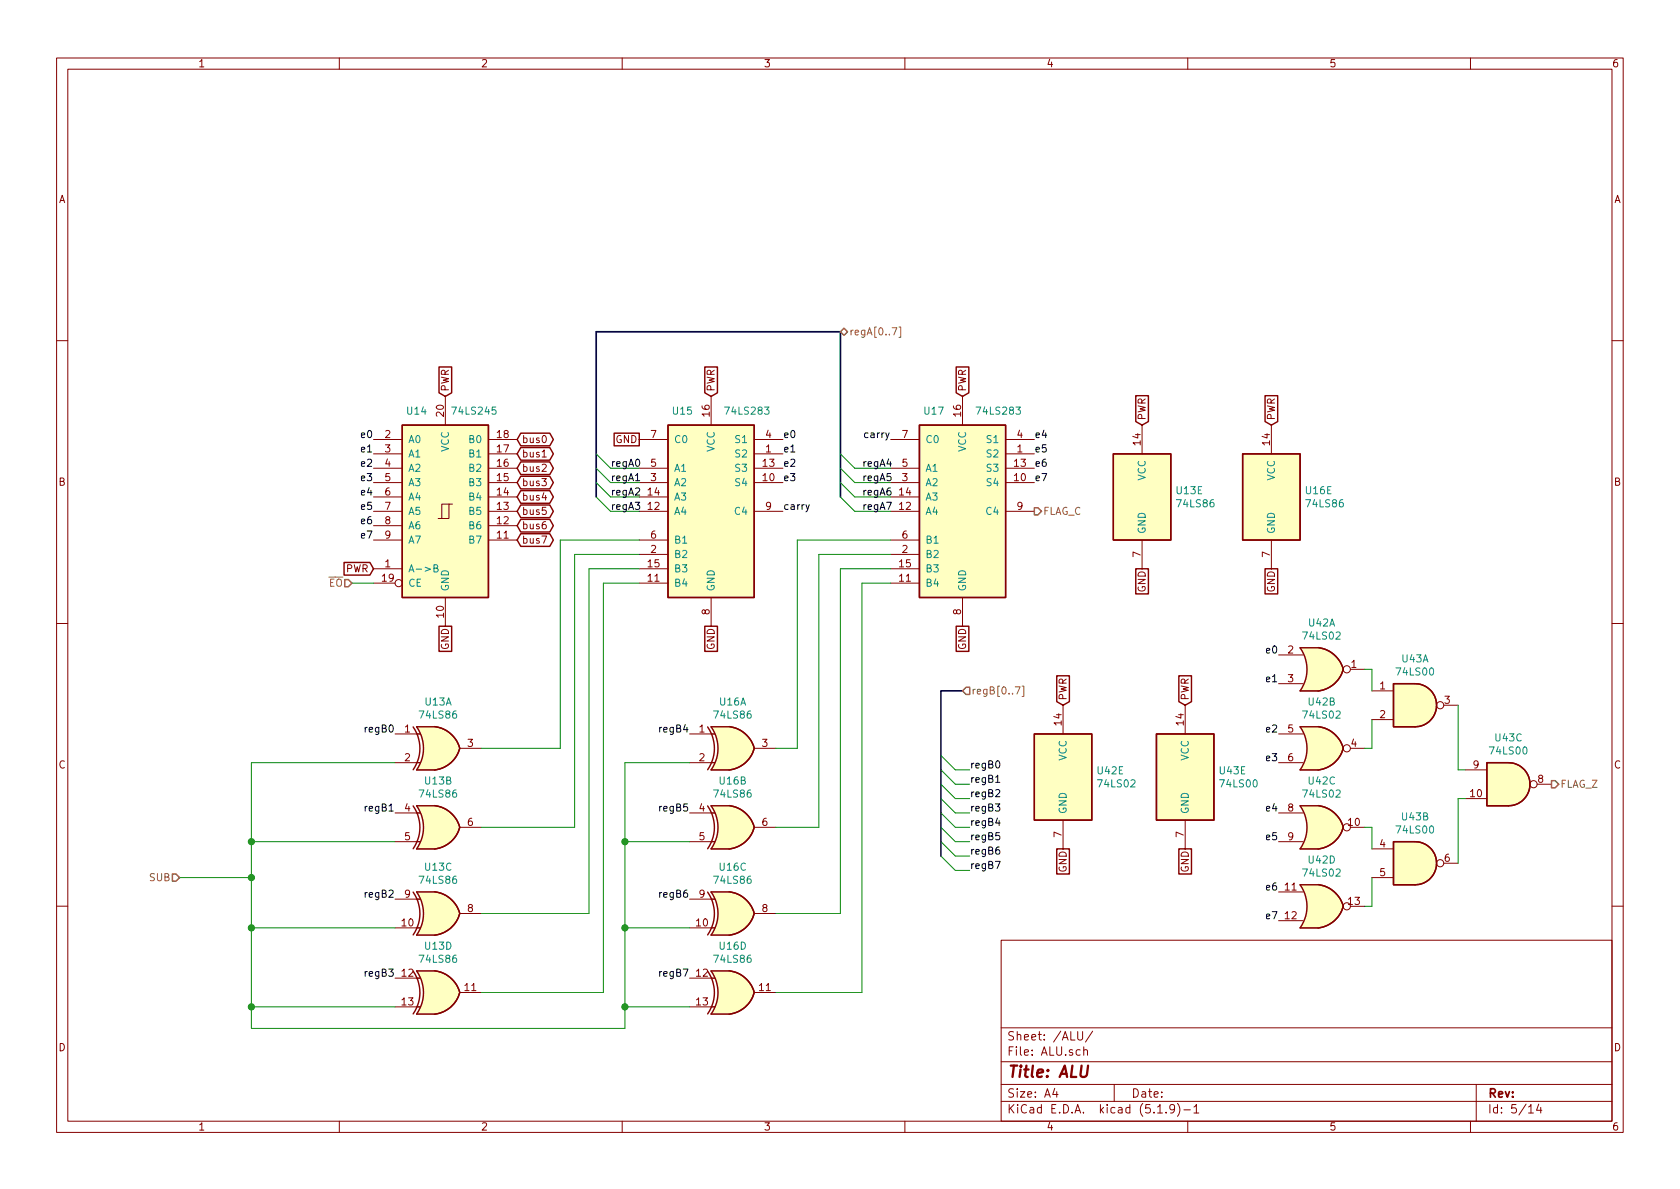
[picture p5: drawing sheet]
EESchema Schematic File Version 4
EELAYER 30 0
EELAYER END
$Descr A4 11693 8268
encoding utf-8
Sheet 5 14
Title "ALU"
Date ""
Rev ""
Comp ""
Comment1 ""
Comment2 ""
Comment3 ""
Comment4 ""
$EndDescr
$Comp
L 74xx:74LS245 U14
U 1 1
P 3100 3550
F 0 "U14" H 2900 4250 50  0000 C CNN
F 1 "74LS245" H 3300 4250 50  0000 C CNN
F 2 "Package_LCC:PLCC-68_SMD-Socket" H 3100 3550 50  0001 C CNN
F 3 "http://www.ti.com/lit/gpn/sn74LS245" H 3100 3550 50  0001 C CNN
	1    3100 3550
	1    0    0    -1  
$EndComp
$Comp
L 74xx:74LS283 U15
U 1 1
P 4950 3550
F 0 "U15" H 4750 4250 50  0000 C CNN
F 1 "74LS283" H 5200 4250 50  0000 C CNN
F 2 "Package_LCC:PLCC-68_SMD-Socket" H 4950 3550 50  0001 C CNN
F 3 "http://www.ti.com/lit/gpn/sn74LS283" H 4950 3550 50  0001 C CNN
	1    4950 3550
	1    0    0    -1  
$EndComp
$Comp
L 74xx:74LS86 U13
U 1 1
P 3050 5200
F 0 "U13" H 3050 5525 50  0000 C CNN
F 1 "74LS86" H 3050 5434 50  0000 C CNN
F 2 "Package_LCC:PLCC-68_SMD-Socket" H 3050 5200 50  0001 C CNN
F 3 "74xx/74ls86.pdf" H 3050 5200 50  0001 C CNN
	1    3050 5200
	1    0    0    -1  
$EndComp
$Comp
L 74xx:74LS86 U13
U 2 1
P 3050 5750
F 0 "U13" H 3050 6075 50  0000 C CNN
F 1 "74LS86" H 3050 5984 50  0000 C CNN
F 2 "Package_LCC:PLCC-68_SMD-Socket" H 3050 5750 50  0001 C CNN
F 3 "74xx/74ls86.pdf" H 3050 5750 50  0001 C CNN
	2    3050 5750
	1    0    0    -1  
$EndComp
$Comp
L 74xx:74LS86 U13
U 3 1
P 3050 6350
F 0 "U13" H 3050 6675 50  0000 C CNN
F 1 "74LS86" H 3050 6584 50  0000 C CNN
F 2 "Package_LCC:PLCC-68_SMD-Socket" H 3050 6350 50  0001 C CNN
F 3 "74xx/74ls86.pdf" H 3050 6350 50  0001 C CNN
	3    3050 6350
	1    0    0    -1  
$EndComp
$Comp
L 74xx:74LS86 U13
U 4 1
P 3050 6900
F 0 "U13" H 3050 7225 50  0000 C CNN
F 1 "74LS86" H 3050 7134 50  0000 C CNN
F 2 "Package_LCC:PLCC-68_SMD-Socket" H 3050 6900 50  0001 C CNN
F 3 "74xx/74ls86.pdf" H 3050 6900 50  0001 C CNN
	4    3050 6900
	1    0    0    -1  
$EndComp
$Comp
L 74xx:74LS86 U13
U 5 1
P 7950 3450
F 0 "U13" H 8180 3496 50  0000 L CNN
F 1 "74LS86" H 8180 3405 50  0000 L CNN
F 2 "Package_LCC:PLCC-68_SMD-Socket" H 7950 3450 50  0001 C CNN
F 3 "74xx/74ls86.pdf" H 7950 3450 50  0001 C CNN
	5    7950 3450
	1    0    0    -1  
$EndComp
Text GLabel 3100 2750 1    50   Input ~ 0
PWR
Text GLabel 4950 2750 1    50   Input ~ 0
PWR
Text GLabel 3600 3050 2    50   3State ~ 0
bus0
Text GLabel 3600 3150 2    50   3State ~ 0
bus1
Text GLabel 3600 3250 2    50   3State ~ 0
bus2
Text GLabel 3600 3350 2    50   3State ~ 0
bus3
Text GLabel 3600 3450 2    50   3State ~ 0
bus4
Text GLabel 3600 3550 2    50   3State ~ 0
bus5
Text GLabel 3600 3650 2    50   3State ~ 0
bus6
Text GLabel 3600 3750 2    50   3State ~ 0
bus7
Text GLabel 3100 4350 3    50   UnSpc ~ 0
GND
Text GLabel 4950 4350 3    50   UnSpc ~ 0
GND
Text GLabel 7950 3950 3    50   UnSpc ~ 0
GND
Text GLabel 7950 2950 1    50   Input ~ 0
PWR
Text HLabel 2450 4050 0    50   Input ~ 0
~EO
Wire Wire Line
	2600 4050 2450 4050
Text GLabel 2600 3950 0    50   Input ~ 0
PWR
Text Label 2600 3050 2    50   ~ 0
e0
Text Label 2600 3150 2    50   ~ 0
e1
Text Label 2600 3250 2    50   ~ 0
e2
Text Label 2600 3350 2    50   ~ 0
e3
Text Label 2600 3450 2    50   ~ 0
e4
Text Label 2600 3550 2    50   ~ 0
e5
Text Label 2600 3650 2    50   ~ 0
e6
Text Label 2600 3750 2    50   ~ 0
e7
Text Label 5450 3050 0    50   ~ 0
e0
Text Label 5450 3150 0    50   ~ 0
e1
Text Label 5450 3250 0    50   ~ 0
e2
Text Label 5450 3350 0    50   ~ 0
e3
$Comp
L 74xx:74LS283 U17
U 1 1
P 6700 3550
F 0 "U17" H 6500 4250 50  0000 C CNN
F 1 "74LS283" H 6950 4250 50  0000 C CNN
F 2 "Package_LCC:PLCC-68_SMD-Socket" H 6700 3550 50  0001 C CNN
F 3 "http://www.ti.com/lit/gpn/sn74LS283" H 6700 3550 50  0001 C CNN
	1    6700 3550
	1    0    0    -1  
$EndComp
Text GLabel 6700 2750 1    50   Input ~ 0
PWR
Text GLabel 6700 4350 3    50   UnSpc ~ 0
GND
Text Label 7200 3050 0    50   ~ 0
e4
Text Label 7200 3150 0    50   ~ 0
e5
Text Label 7200 3250 0    50   ~ 0
e6
Text Label 7200 3350 0    50   ~ 0
e7
Text GLabel 4450 3050 0    50   UnSpc ~ 0
GND
$Comp
L 74xx:74LS86 U16
U 1 1
P 5100 5200
F 0 "U16" H 5100 5525 50  0000 C CNN
F 1 "74LS86" H 5100 5434 50  0000 C CNN
F 2 "Package_LCC:PLCC-68_SMD-Socket" H 5100 5200 50  0001 C CNN
F 3 "74xx/74ls86.pdf" H 5100 5200 50  0001 C CNN
	1    5100 5200
	1    0    0    -1  
$EndComp
$Comp
L 74xx:74LS86 U16
U 2 1
P 5100 5750
F 0 "U16" H 5100 6075 50  0000 C CNN
F 1 "74LS86" H 5100 5984 50  0000 C CNN
F 2 "Package_LCC:PLCC-68_SMD-Socket" H 5100 5750 50  0001 C CNN
F 3 "74xx/74ls86.pdf" H 5100 5750 50  0001 C CNN
	2    5100 5750
	1    0    0    -1  
$EndComp
$Comp
L 74xx:74LS86 U16
U 3 1
P 5100 6350
F 0 "U16" H 5100 6675 50  0000 C CNN
F 1 "74LS86" H 5100 6584 50  0000 C CNN
F 2 "Package_LCC:PLCC-68_SMD-Socket" H 5100 6350 50  0001 C CNN
F 3 "74xx/74ls86.pdf" H 5100 6350 50  0001 C CNN
	3    5100 6350
	1    0    0    -1  
$EndComp
$Comp
L 74xx:74LS86 U16
U 4 1
P 5100 6900
F 0 "U16" H 5100 7225 50  0000 C CNN
F 1 "74LS86" H 5100 7134 50  0000 C CNN
F 2 "Package_LCC:PLCC-68_SMD-Socket" H 5100 6900 50  0001 C CNN
F 3 "74xx/74ls86.pdf" H 5100 6900 50  0001 C CNN
	4    5100 6900
	1    0    0    -1  
$EndComp
Wire Wire Line
	3350 5200 3900 5200
Wire Wire Line
	3900 5200 3900 3750
Wire Wire Line
	3900 3750 4450 3750
Wire Wire Line
	2750 5300 1750 5300
Wire Wire Line
	1750 5300 1750 5850
Wire Wire Line
	1750 7000 2750 7000
Wire Wire Line
	1750 6450 2750 6450
Connection ~ 1750 6450
Wire Wire Line
	1750 6450 1750 7000
Wire Wire Line
	1750 5850 2750 5850
Connection ~ 1750 5850
Wire Wire Line
	1750 5850 1750 6100
Wire Wire Line
	1750 6100 1250 6100
Connection ~ 1750 6100
Wire Wire Line
	1750 6100 1750 6450
Text HLabel 1250 6100 0    50   Input ~ 0
SUB
Wire Wire Line
	3350 5750 4000 5750
Wire Wire Line
	4000 5750 4000 3850
Wire Wire Line
	4000 3850 4450 3850
Wire Wire Line
	4450 3950 4100 3950
Wire Wire Line
	4100 3950 4100 6350
Wire Wire Line
	4100 6350 3350 6350
Wire Wire Line
	4450 4050 4200 4050
Wire Wire Line
	4200 6900 3350 6900
Wire Wire Line
	4200 4050 4200 6900
Wire Wire Line
	1750 7000 1750 7150
Wire Wire Line
	1750 7150 4350 7150
Wire Wire Line
	4350 7150 4350 7000
Connection ~ 1750 7000
Wire Wire Line
	4350 5300 4800 5300
Wire Wire Line
	4350 5850 4800 5850
Connection ~ 4350 5850
Wire Wire Line
	4350 5850 4350 5300
Wire Wire Line
	4800 6450 4350 6450
Connection ~ 4350 6450
Wire Wire Line
	4350 6450 4350 5850
Wire Wire Line
	4800 7000 4350 7000
Connection ~ 4350 7000
Wire Wire Line
	4350 7000 4350 6450
Wire Wire Line
	5400 5200 5550 5200
Wire Wire Line
	5550 5200 5550 3750
Wire Wire Line
	5550 3750 6200 3750
Wire Wire Line
	5400 5750 5700 5750
Wire Wire Line
	5700 5750 5700 3850
Wire Wire Line
	5700 3850 6200 3850
Wire Wire Line
	5400 6350 5850 6350
Wire Wire Line
	5850 6350 5850 3950
Wire Wire Line
	5850 3950 6200 3950
Wire Wire Line
	5400 6900 6000 6900
Wire Wire Line
	6000 6900 6000 4050
Wire Wire Line
	6000 4050 6200 4050
$Comp
L 74xx:74LS86 U16
U 5 1
P 8850 3450
F 0 "U16" H 9080 3496 50  0000 L CNN
F 1 "74LS86" H 9080 3405 50  0000 L CNN
F 2 "Package_LCC:PLCC-68_SMD-Socket" H 8850 3450 50  0001 C CNN
F 3 "74xx/74ls86.pdf" H 8850 3450 50  0001 C CNN
	5    8850 3450
	1    0    0    -1  
$EndComp
Text GLabel 8850 3950 3    50   UnSpc ~ 0
GND
Text GLabel 8850 2950 1    50   Input ~ 0
PWR
Wire Wire Line
	4450 3250 4250 3250
Wire Wire Line
	4450 3350 4250 3350
Wire Wire Line
	4450 3450 4250 3450
Wire Wire Line
	4450 3550 4250 3550
Entry Wire Line
	4150 3150 4250 3250
Entry Wire Line
	4150 3250 4250 3350
Entry Wire Line
	4150 3350 4250 3450
Entry Wire Line
	4150 3450 4250 3550
Text Label 4250 3250 0    50   ~ 0
regA0
Text Label 4250 3350 0    50   ~ 0
regA1
Text Label 4250 3450 0    50   ~ 0
regA2
Text Label 4250 3550 0    50   ~ 0
regA3
Text Label 5450 3550 0    50   ~ 0
carry
Text Label 6200 3050 2    50   ~ 0
carry
Wire Wire Line
	6200 3250 5950 3250
Wire Wire Line
	6200 3350 5950 3350
Wire Wire Line
	6200 3450 5950 3450
Wire Wire Line
	6200 3550 5950 3550
Text Label 6000 3250 0    50   ~ 0
regA4
Text Label 6000 3350 0    50   ~ 0
regA5
Text Label 6000 3450 0    50   ~ 0
regA6
Text Label 6000 3550 0    50   ~ 0
regA7
Entry Wire Line
	5850 3150 5950 3250
Entry Wire Line
	5850 3250 5950 3350
Entry Wire Line
	5850 3350 5950 3450
Entry Wire Line
	5850 3450 5950 3550
Wire Bus Line
	5850 2300 4150 2300
Text HLabel 5850 2300 2    50   3State ~ 0
regA[0..7]
Text Label 2750 5100 2    50   ~ 0
regB0
Text Label 2750 5650 2    50   ~ 0
regB1
Text Label 2750 6250 2    50   ~ 0
regB2
Text Label 2750 6800 2    50   ~ 0
regB3
Text Label 4800 5100 2    50   ~ 0
regB4
Text Label 4800 5650 2    50   ~ 0
regB5
Text Label 4800 6250 2    50   ~ 0
regB6
Text Label 4800 6800 2    50   ~ 0
regB7
Text Label 6750 5350 0    50   ~ 0
regB0
Text Label 6750 5450 0    50   ~ 0
regB1
Text Label 6750 5550 0    50   ~ 0
regB2
Text Label 6750 5650 0    50   ~ 0
regB3
Text Label 6750 5750 0    50   ~ 0
regB4
Text Label 6750 5850 0    50   ~ 0
regB5
Text Label 6750 5950 0    50   ~ 0
regB6
Text Label 6750 6050 0    50   ~ 0
regB7
Entry Wire Line
	6550 5250 6650 5350
Entry Wire Line
	6550 5350 6650 5450
Entry Wire Line
	6550 5450 6650 5550
Entry Wire Line
	6550 5550 6650 5650
Entry Wire Line
	6550 5650 6650 5750
Entry Wire Line
	6550 5750 6650 5850
Entry Wire Line
	6550 5850 6650 5950
Entry Wire Line
	6550 5950 6650 6050
Wire Bus Line
	6550 4800 6700 4800
Text HLabel 6700 4800 2    50   Input ~ 0
regB[0..7]
Wire Wire Line
	6650 5350 6750 5350
Wire Wire Line
	6650 5450 6750 5450
Wire Wire Line
	6650 5550 6750 5550
Wire Wire Line
	6650 5650 6750 5650
Wire Wire Line
	6650 5750 6750 5750
Wire Wire Line
	6650 5850 6750 5850
Wire Wire Line
	6650 5950 6750 5950
Wire Wire Line
	6650 6050 6750 6050
Text HLabel 7200 3550 2    50   Output ~ 0
FLAG_C
$Comp
L 74xx:74LS02 U42
U 1 1
P 9200 4650
F 0 "U42" H 9200 4975 50  0000 C CNN
F 1 "74LS02" H 9200 4884 50  0000 C CNN
F 2 "" H 9200 4650 50  0001 C CNN
F 3 "http://www.ti.com/lit/gpn/sn74ls02" H 9200 4650 50  0001 C CNN
	1    9200 4650
	1    0    0    -1  
$EndComp
$Comp
L 74xx:74LS02 U42
U 2 1
P 9200 5200
F 0 "U42" H 9200 5525 50  0000 C CNN
F 1 "74LS02" H 9200 5434 50  0000 C CNN
F 2 "" H 9200 5200 50  0001 C CNN
F 3 "http://www.ti.com/lit/gpn/sn74ls02" H 9200 5200 50  0001 C CNN
	2    9200 5200
	1    0    0    -1  
$EndComp
$Comp
L 74xx:74LS02 U42
U 3 1
P 9200 5750
F 0 "U42" H 9200 6075 50  0000 C CNN
F 1 "74LS02" H 9200 5984 50  0000 C CNN
F 2 "" H 9200 5750 50  0001 C CNN
F 3 "http://www.ti.com/lit/gpn/sn74ls02" H 9200 5750 50  0001 C CNN
	3    9200 5750
	1    0    0    -1  
$EndComp
$Comp
L 74xx:74LS02 U42
U 5 1
P 7400 5400
F 0 "U42" H 7630 5446 50  0000 L CNN
F 1 "74LS02" H 7630 5355 50  0000 L CNN
F 2 "" H 7400 5400 50  0001 C CNN
F 3 "http://www.ti.com/lit/gpn/sn74ls02" H 7400 5400 50  0001 C CNN
	5    7400 5400
	1    0    0    -1  
$EndComp
Text GLabel 7400 5900 3    50   UnSpc ~ 0
GND
Text GLabel 7400 4900 1    50   Input ~ 0
PWR
Text Label 8900 4550 2    50   ~ 0
e0
Text Label 8900 4750 2    50   ~ 0
e1
Text Label 8900 5100 2    50   ~ 0
e2
Text Label 8900 5300 2    50   ~ 0
e3
Text Label 8900 5650 2    50   ~ 0
e4
Text Label 8900 5850 2    50   ~ 0
e5
Text Label 8900 6200 2    50   ~ 0
e6
$Comp
L 74xx:74LS02 U42
U 4 1
P 9200 6300
F 0 "U42" H 9200 6625 50  0000 C CNN
F 1 "74LS02" H 9200 6534 50  0000 C CNN
F 2 "" H 9200 6300 50  0001 C CNN
F 3 "http://www.ti.com/lit/gpn/sn74ls02" H 9200 6300 50  0001 C CNN
	4    9200 6300
	1    0    0    -1  
$EndComp
Text Label 8900 6400 2    50   ~ 0
e7
$Comp
L 74xx:74LS00 U43
U 1 1
P 9850 4900
F 0 "U43" H 9850 5225 50  0000 C CNN
F 1 "74LS00" H 9850 5134 50  0000 C CNN
F 2 "" H 9850 4900 50  0001 C CNN
F 3 "http://www.ti.com/lit/gpn/sn74ls00" H 9850 4900 50  0001 C CNN
	1    9850 4900
	1    0    0    -1  
$EndComp
$Comp
L 74xx:74LS00 U43
U 2 1
P 9850 6000
F 0 "U43" H 9850 6325 50  0000 C CNN
F 1 "74LS00" H 9850 6234 50  0000 C CNN
F 2 "" H 9850 6000 50  0001 C CNN
F 3 "http://www.ti.com/lit/gpn/sn74ls00" H 9850 6000 50  0001 C CNN
	2    9850 6000
	1    0    0    -1  
$EndComp
$Comp
L 74xx:74LS00 U43
U 3 1
P 10500 5450
F 0 "U43" H 10500 5775 50  0000 C CNN
F 1 "74LS00" H 10500 5684 50  0000 C CNN
F 2 "" H 10500 5450 50  0001 C CNN
F 3 "http://www.ti.com/lit/gpn/sn74ls00" H 10500 5450 50  0001 C CNN
	3    10500 5450
	1    0    0    -1  
$EndComp
$Comp
L 74xx:74LS00 U43
U 5 1
P 8250 5400
F 0 "U43" H 8480 5446 50  0000 L CNN
F 1 "74LS00" H 8480 5355 50  0000 L CNN
F 2 "" H 8250 5400 50  0001 C CNN
F 3 "http://www.ti.com/lit/gpn/sn74ls00" H 8250 5400 50  0001 C CNN
	5    8250 5400
	1    0    0    -1  
$EndComp
Text GLabel 8250 4900 1    50   Input ~ 0
PWR
Text GLabel 8250 5900 3    50   UnSpc ~ 0
GND
Wire Wire Line
	9550 4650 9500 4650
Wire Wire Line
	9550 4650 9550 4800
Wire Wire Line
	9550 5000 9550 5200
Wire Wire Line
	9550 5200 9500 5200
Wire Wire Line
	9500 5750 9550 5750
Wire Wire Line
	9550 5750 9550 5900
Wire Wire Line
	9550 6100 9550 6300
Wire Wire Line
	9550 6300 9500 6300
Wire Wire Line
	10150 6000 10150 5550
Wire Wire Line
	10150 5550 10200 5550
Wire Wire Line
	10200 5350 10150 5350
Wire Wire Line
	10150 5350 10150 4900
Wire Bus Line
	5850 2300 5850 3450
Wire Bus Line
	4150 2300 4150 3450
Wire Bus Line
	6550 4800 6550 5950
Text HLabel 10800 5450 2    50   Output ~ 0
FLAG_Z
$EndSCHEMATC
